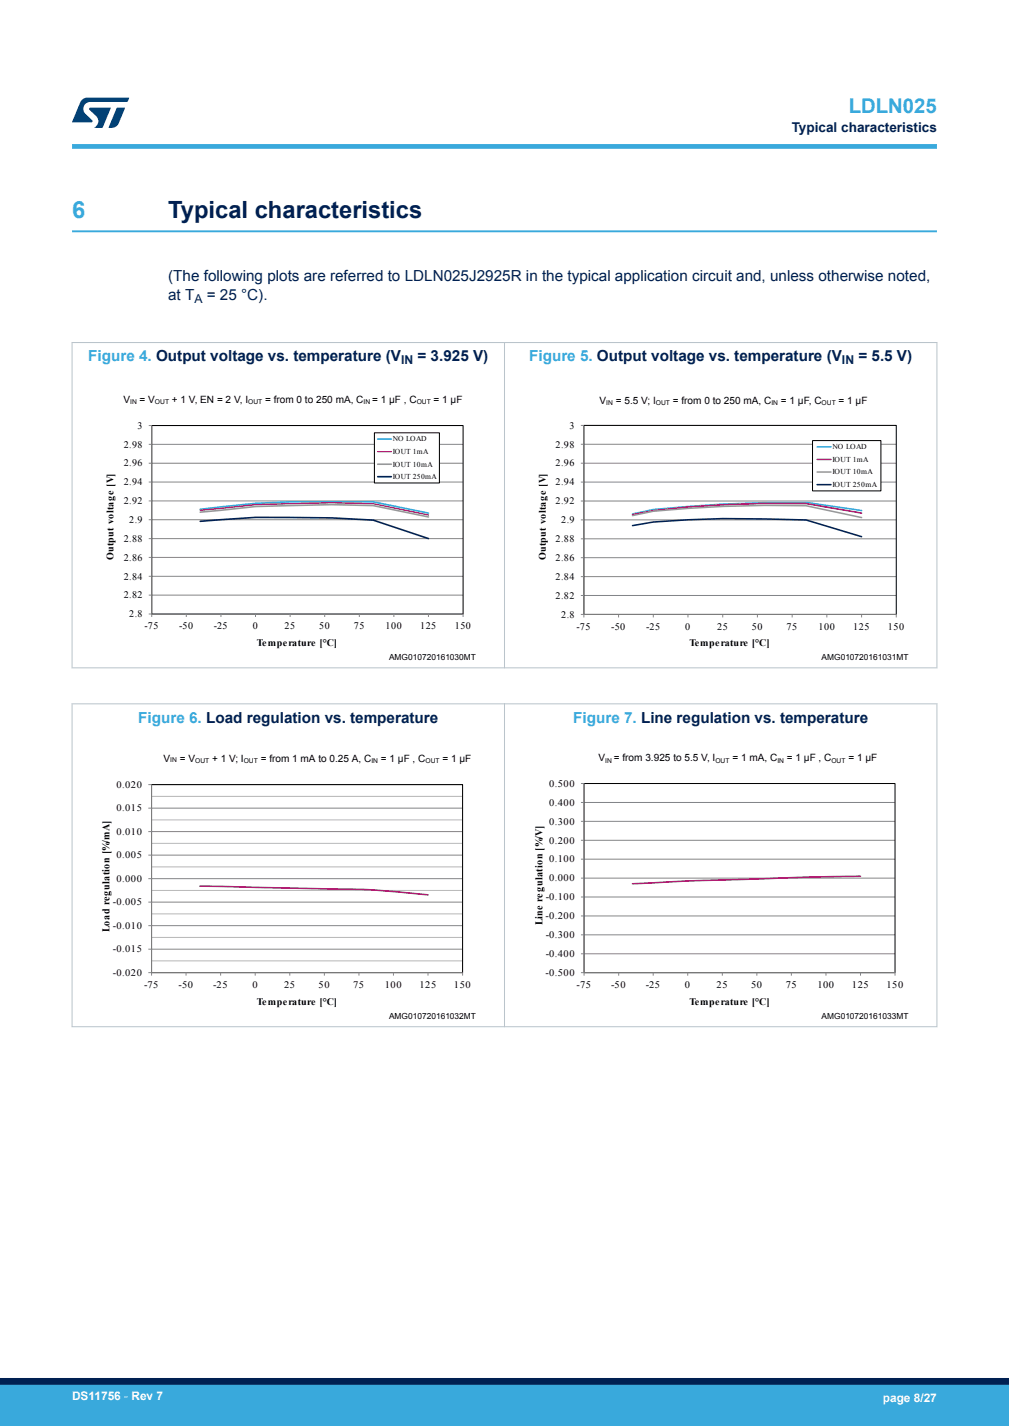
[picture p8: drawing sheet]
<svg xmlns="http://www.w3.org/2000/svg" width="210mm" height="297mm" viewBox="0 0 210 297" stroke-linecap="round" stroke-linejoin="round" font-family="sans-serif">
<path d="M15 48.2h180" fill="none" stroke="#39a9dc" stroke-width=".4"/>
<g fill="none" stroke="#868686" stroke-width=".21">
<path d="M31.6 88.6v39.9M96.4 96.5h-65.4M96.4 92.5h-65.4M96.4 88.6h-65.4M96.4 116.1h-65.4M96.4 112.2h-65.4M96.4 108.2h-65.4M96.4 104.3h-65.4M96.4 100.4h-65.4M31 123.9h65.4M31 127.9h65.4v.6M38.8 127.9v.6"/>
<path d="M46 127.9v.6M53.2 127.9v.6M60.4 127.9v.6M67.6 127.9v.6M74.8 127.9v.6M82 127.9v.6M89.2 127.9v.6M96.4 120h-65.4"/>
</g>
<path d="M31.6 88.6h64.8v39.3h-64.8z" fill="none" stroke="#000" stroke-width=".21"/>
<path d="M41.7 106.1a156.7 156.7 0 0 1 27.3-1.6h8.7l11.5 2.4" fill="none" stroke="#34a7db" stroke-width=".34"/>
<path d="M41.7 106.3l11.5-1.2 15.8-.4 8.7 .2 11.5 2.4" fill="none" stroke="#d40078" stroke-width=".27"/>
<path d="M41.7 106.7l11.5-1.2 15.8-.4 8.7 .2 11.5 2.4" fill="none" stroke="#989a9b" stroke-width=".34"/>
<path d="M41.7 108.6l11.5-.8 15.8 .1 8.7 .4 11.5 3.9" fill="none" stroke="#002052" stroke-width=".34"/>
<path d="M77.9 90.1h13.6v10.5h-13.6z" fill-rule="evenodd" fill="#fff"/>
<path d="M77.9 90.1h13.6v10.5h-13.6zM121.5 88.6h65v39.4h-65z" fill="none" stroke="#000" stroke-width=".21"/>
<path d="M78.6 91.5h2.9" fill="none" stroke="#34a7db" stroke-width=".34"/>
<path d="M78.6 94.1h2.9" fill="none" stroke="#d40078" stroke-width=".27"/>
<path d="M78.6 96.7h2.9" fill="none" stroke="#989a9b" stroke-width=".34"/>
<path d="M78.6 99.3h2.9" fill="none" stroke="#002052" stroke-width=".34"/>
<g fill="none" stroke="#868686" stroke-width=".21">
<path d="M120.9 96.5h65.6M120.9 92.5h65.6M120.9 88.6h65.6M121.5 88.6v40M120.9 116.2h65.6M120.9 112.2h65.6M120.9 108.3h65.6M120.9 104.4h65.6M120.9 100.4h65.6M120.9 124h65.6M120.9 120.1h65.6M120.9 128h65.6v.6"/>
<path d="M128.7 128v.6M136 128v.6M143.2 128v.6M150.4 128v.6M157.6 128v.6M164.9 128v.6M172.1 128v.6M179.3 128v.6"/>
</g>
<path d="M179.3 106.3l-11.5-1.7a278.9 278.9 0 0 0-31.8 1.5l-4.4 .9" fill="none" stroke="#34a7db" stroke-width=".32"/>
<path d="M179.3 106.9l-11.5-2a225.5 225.5 0 0 0-31.8 1.5l-4.4 .8" fill="none" stroke="#d40078" stroke-width=".32"/>
<path d="M131.6 107.4l4.4-.9a261.6 261.6 0 0 1 31.8-1.2l11.5 2.5" fill="none" stroke="#989a9b" stroke-width=".32"/>
<path d="M131.6 109.5l4.4-.8a241.5 241.5 0 0 1 31.8-.4l11.5 3.5" fill="none" stroke="#002052" stroke-width=".32"/>
<path d="M169.1 91.8h14.2v10.4h-14.2z" fill-rule="evenodd" fill="#fff"/>
<path d="M169.1 91.8h14.2v10.4h-14.2zM31.5 163.4h64.8v39.2h-64.8zM121.6 163.2h64.7v39.4h-64.7z" fill="none" stroke="#000" stroke-width=".21"/>
<path d="M170.1 93.1h2.9" fill="none" stroke="#34a7db" stroke-width=".32"/>
<path d="M170.1 95.7h2.9" fill="none" stroke="#d40078" stroke-width=".32"/>
<path d="M170.1 98.3h2.9" fill="none" stroke="#989a9b" stroke-width=".32"/>
<path d="M170.1 100.9h2.9" fill="none" stroke="#002052" stroke-width=".32"/>
<path d="M14.9 71.3h180.2M15 71.2v68M105 71.2v68M195 71.2v68M14.9 139.1h180.2M14.9 146.6h180.2M15 146.5v67.4M105 146.5v67.4M195 146.5v67.4M14.9 213.8h180.2" fill="none" stroke="#b9c4ca" stroke-width=".21"/>
<path d="M31.5 175.7h64.8M31.5 170.8h64.8M31.5 165.9h64.8M31.5 195.2h64.8M31.5 190.3h64.8M31.5 185.5h64.8M31.5 180.6h64.8M31.5 200.1h64.8" fill="none" stroke="#b7b7b7" stroke-width=".21"/>
<g fill="none" stroke="#868686" stroke-width=".21">
<path d="M30.9 178.1h65.4M30.9 173.2h65.4M30.9 168.3h65.4M30.9 163.4h65.4M31.5 163.4v39.8M120.9 178.9h65.4M120.9 167.1h65.4M120.9 163.2h65.4M121.6 163.2v40M186.3 175h-65.4M186.3 171.1h-65.4M30.9 197.7h65.4"/>
<path d="M30.9 192.8h65.4M30.9 187.9h65.4M30.9 183h65.4M120.9 198.7h65.4M120.9 194.7h65.4M120.9 190.8h65.4M120.9 186.8h65.4M120.9 182.9h65.4M30.9 202.6h65.4v.6M38.7 202.6v.6M45.9 202.6v.6M53.1 202.6v.6"/>
<path d="M60.3 202.6v.6M67.5 202.6v.6M74.7 202.6v.6M81.9 202.6v.6M89.1 202.6v.6M120.9 202.6h65.4v.6M128.8 202.6v.6M135.9 202.6v.6M143.1 202.6v.6M150.3 202.6v.6M157.5 202.6v.6M164.7 202.6v.6"/>
<path d="M171.9 202.6v.6M179.1 202.6v.6"/>
</g>
<path d="M41.6 184.6l24.4 .5a169.7 169.7 0 0 1 23.1 1.3M179.1 182.5l-11.5 .2-22.9 .7-13.1 .7" fill="none" stroke="#d40078" stroke-width=".33"/>
<path d="M15 30.5h180" fill="none" stroke="#39a9dc" stroke-width="1"/>
<g fill="#005288">
<path d="M17.1 20.7l1.1-.4 8.7 .1-.4 .8h-7.6a1.45 1.45 0 0 0-1.4 .9 1.45 1.45 0 0 0 .2 1.6l1.5 1.3v.4l-4.2 .1 1.7-4.2z"/>
<path d="M24.3 22.4l1.7 .1-1.3 3.2a1.6 1.6 0 0 1-1.5 .9l-.6-.1z"/>
<path d="M18.6 22.5h4.5l-1.8 4.1h-1.7a1.54 1.54 0 0 0 .4-2.4l-1.4-1.3z"/>
</g>
<g fill="#39a9dc">
<path d="M0 288.4h210v8.6h-210z" fill-rule="evenodd"/>
<path d="M-.1 288.4h210.2v4.4h-210.2z" fill-rule="evenodd"/>
</g>
<path d="M0 287.7h210" fill="none" stroke="#002052" stroke-width="1.4"/>
<text font-size="4.9" fill="#39a9dc" x="15" y="45.4">6</text>
<text font-size="4.9" fill="#002052" x="35" y="45.4">Typical characteristics</text>
<text font-size="4.2" fill="#39a9dc" x="176.6" y="23.5">LDLN025</text>
<g font-size="3.2" fill="#002052">
<text x="35" y="58.6">(The following plots are referred to LDLN025J2925R in the typical application circuit and, unless otherwise noted,</text>
<text x="35" y="62.4">at T</text>
<text x="43" y="62.4">= 25 °C).</text>
<text x="86.9" y="75.3">= 3.925 V)</text>
<text x="178.7" y="75.2">= 5.5 V)</text>
</g>
<g font-size="3.2" fill="#39a9dc">
<text x="18.4" y="75.3">Figure 4. Output voltage vs. temperature (V</text>
<text x="110.1" y="75.2">Figure 5. Output voltage vs. temperature (V</text>
<text x="28.8" y="150.5">Figure 6. Load regulation vs. temperature</text>
<text x="119.3" y="150.5">Figure 7. Line regulation vs. temperature</text>
</g>
<text font-size="2.8" fill="#002052" x="164.8" y="27.5">Typical characteristics</text>
<g font-size="2.5" fill="#002052">
<text x="40.5" y="63.1">A</text>
<text x="83.5" y="75.9">IN</text>
<text x="175.2" y="75.9">IN</text>
</g>
<g font-size="2.5" fill="#fff">
<text x="15" y="291.6">DS11756 - Rev 7</text>
<text x="183.7" y="291.9">page 8/27</text>
</g>
<g font-size="2.2">
<text x="22.8" y="194.1" transform="rotate(-90 22.8 194.1)">Load regulation [%/mA]</text>
<text x="112.9" y="192.6" transform="rotate(-90 112.9 192.6)">Line regulation [%/V]</text>
</g>
<g font-size="2.1">
<text x="25.7" y="83.9">V</text>
<text x="29.1" y="83.9">= V</text>
<text x="35.8" y="83.9">+ 1 V, EN = 2 V, I</text>
<text x="55.2" y="83.9">= from 0 to 250 mA, C</text>
<text x="77.5" y="83.9">= 1 μF , C</text>
<text x="90.2" y="83.9">= 1 μF</text>
<text x="28.6" y="89.3">3</text>
<text x="118.5" y="89.3">3</text>
<text x="124.8" y="84.1">V</text>
<text x="128.2" y="84.1">= 5.5 V; I</text>
<text x="140" y="84.1">= from 0 to 250 mA, C</text>
<text x="162.5" y="84.1">= 1 μF, C</text>
<text x="174.5" y="84.1">= 1 μF</text>
<text x="25.8" y="93.2">2.98</text>
<text x="115.6" y="93.2">2.98</text>
<text x="25.8" y="101.1">2.94</text>
<text x="25.8" y="97.1">2.96</text>
<text x="115.6" y="101.1">2.94</text>
<text x="115.6" y="97.1">2.96</text>
<text x="25.8" y="105">2.92</text>
<text x="115.6" y="105">2.92</text>
<text x="25.8" y="112.9">2.88</text>
<text x="26.9" y="108.9">2.9</text>
<text x="115.6" y="112.9">2.88</text>
<text x="116.8" y="109">2.9</text>
<text x="23.6" y="116.6" transform="rotate(-90 23.6 116.6)">Output voltage [V]</text>
<text x="25.8" y="116.8">2.86</text>
<text x="113.6" y="116.6" transform="rotate(-90 113.6 116.6)">Output voltage [V]</text>
<text x="115.6" y="116.8">2.86</text>
<text x="25.8" y="124.6">2.82</text>
<text x="25.8" y="120.7">2.84</text>
<text x="115.6" y="124.7">2.82</text>
<text x="115.6" y="120.8">2.84</text>
<text x="26.9" y="128.6">2.8</text>
<text x="30.1" y="131">-75</text>
<text x="37.3" y="131">-50</text>
<text x="44.5" y="131">-25</text>
<text x="52.6" y="131">0</text>
<text x="59.2" y="131">25</text>
<text x="66.4" y="131">50</text>
<text x="73.6" y="131">75</text>
<text x="80.3" y="131">100</text>
<text x="87.5" y="131">125</text>
<text x="94.7" y="131">150</text>
<text x="116.8" y="128.6">2.8</text>
<text x="120" y="131.1">-75</text>
<text x="127.2" y="131.1">-50</text>
<text x="134.5" y="131.1">-25</text>
<text x="142.6" y="131.1">0</text>
<text x="149.3" y="131.1">25</text>
<text x="156.5" y="131.1">50</text>
<text x="163.7" y="131.1">75</text>
<text x="170.3" y="131.1">100</text>
<text x="177.6" y="131.1">125</text>
<text x="184.8" y="131.1">150</text>
<text x="53.5" y="134.5">Temperature [°C]</text>
<text x="143.5" y="134.5">Temperature [°C]</text>
<text x="34.1" y="158.6">V</text>
<text x="37.4" y="158.6">= V</text>
<text x="44.1" y="158.6">+ 1 V; I</text>
<text x="54.3" y="158.6">= from 1 mA to 0.25 A, C</text>
<text x="79.3" y="158.6">= 1 μF , C</text>
<text x="92.1" y="158.6">= 1 μF</text>
<text x="124.6" y="158.6">V</text>
<text x="127.8" y="158.6">= from 3.925 to 5.5 V, I</text>
<text x="152.4" y="158.6">= 1 mA, C</text>
<text x="163.8" y="158.6">= 1 μF , C</text>
<text x="176.6" y="158.6">= 1 μF</text>
<text x="24.2" y="164.1">0.020</text>
<text x="114.3" y="167.8">0.400</text>
<text x="114.3" y="163.9">0.500</text>
<text x="24.2" y="173.9">0.010</text>
<text x="24.2" y="169">0.015</text>
<text x="114.3" y="171.7">0.300</text>
<text x="24.2" y="178.8">0.005</text>
<text x="114.3" y="179.6">0.100</text>
<text x="114.3" y="175.7">0.200</text>
<text x="24.2" y="183.7">0.000</text>
<text x="114.3" y="183.6">0.000</text>
<text x="23.5" y="188.6">-0.005</text>
<text x="113.6" y="191.4">-0.200</text>
<text x="113.6" y="187.5">-0.100</text>
<text x="23.5" y="193.5">-0.010</text>
<text x="113.6" y="195.4">-0.300</text>
<text x="23.5" y="203.3">-0.020</text>
<text x="23.5" y="198.4">-0.015</text>
<text x="113.6" y="203.3">-0.500</text>
<text x="113.6" y="199.3">-0.400</text>
<text x="30" y="205.7">-75</text>
<text x="37.2" y="205.7">-50</text>
<text x="44.4" y="205.7">-25</text>
<text x="52.5" y="205.7">0</text>
<text x="53.5" y="209.2">Temperature [°C]</text>
<text x="59.1" y="205.7">25</text>
<text x="66.3" y="205.7">50</text>
<text x="73.5" y="205.7">75</text>
<text x="80.1" y="205.7">100</text>
<text x="87.3" y="205.7">125</text>
<text x="94.5" y="205.7">150</text>
<text x="120" y="205.8">-75</text>
<text x="127.2" y="205.8">-50</text>
<text x="134.4" y="205.8">-25</text>
<text x="142.5" y="205.8">0</text>
<text x="143.5" y="209.2">Temperature [°C]</text>
<text x="149.1" y="205.8">25</text>
<text x="156.3" y="205.8">50</text>
<text x="163.5" y="205.8">75</text>
<text x="170.1" y="205.8">100</text>
<text x="177.3" y="205.8">125</text>
<text x="184.5" y="205.8">150</text>
</g>
<g font-size="1.7">
<text x="81" y="137.5">AMG010720161030MT</text>
<text x="171" y="137.5">AMG010720161031MT</text>
<text x="81" y="212.2">AMG010720161032MT</text>
<text x="171" y="212.2">AMG010720161033MT</text>
</g>
<g font-size="1.6">
<text x="81.8" y="94.6">IOUT 1mA</text>
<text x="81.8" y="91.9">NO LOAD</text>
<text x="173.3" y="93.6">NO LOAD</text>
<text x="81.8" y="97.2">IOUT 10mA</text>
<text x="81.8" y="99.8">IOUT 250mA</text>
<text x="173.3" y="96.2">IOUT 1mA</text>
<text x="173.3" y="98.8">IOUT 10mA</text>
<text x="173.3" y="101.4">IOUT 250mA</text>
</g>
<g font-size="1.4">
<text x="27.1" y="84.1">IN</text>
<text x="32.3" y="84.1">OUT</text>
<text x="51.7" y="84.1">OUT</text>
<text x="75.7" y="84.1">IN</text>
<text x="86.7" y="84.1">OUT</text>
<text x="126.2" y="84.4">IN</text>
<text x="136.5" y="84.4">OUT</text>
<text x="160.6" y="84.4">IN</text>
<text x="171" y="84.4">OUT</text>
<text x="35.4" y="158.6">IN</text>
<text x="40.6" y="158.9">OUT</text>
<text x="50.7" y="158.9">OUT</text>
<text x="77.3" y="158.9">IN</text>
<text x="88.6" y="158.9">OUT</text>
<text x="126" y="158.9">IN</text>
<text x="148.9" y="158.9">OUT</text>
<text x="161.8" y="158.9">IN</text>
<text x="173" y="158.9">OUT</text>
</g>
</svg>
